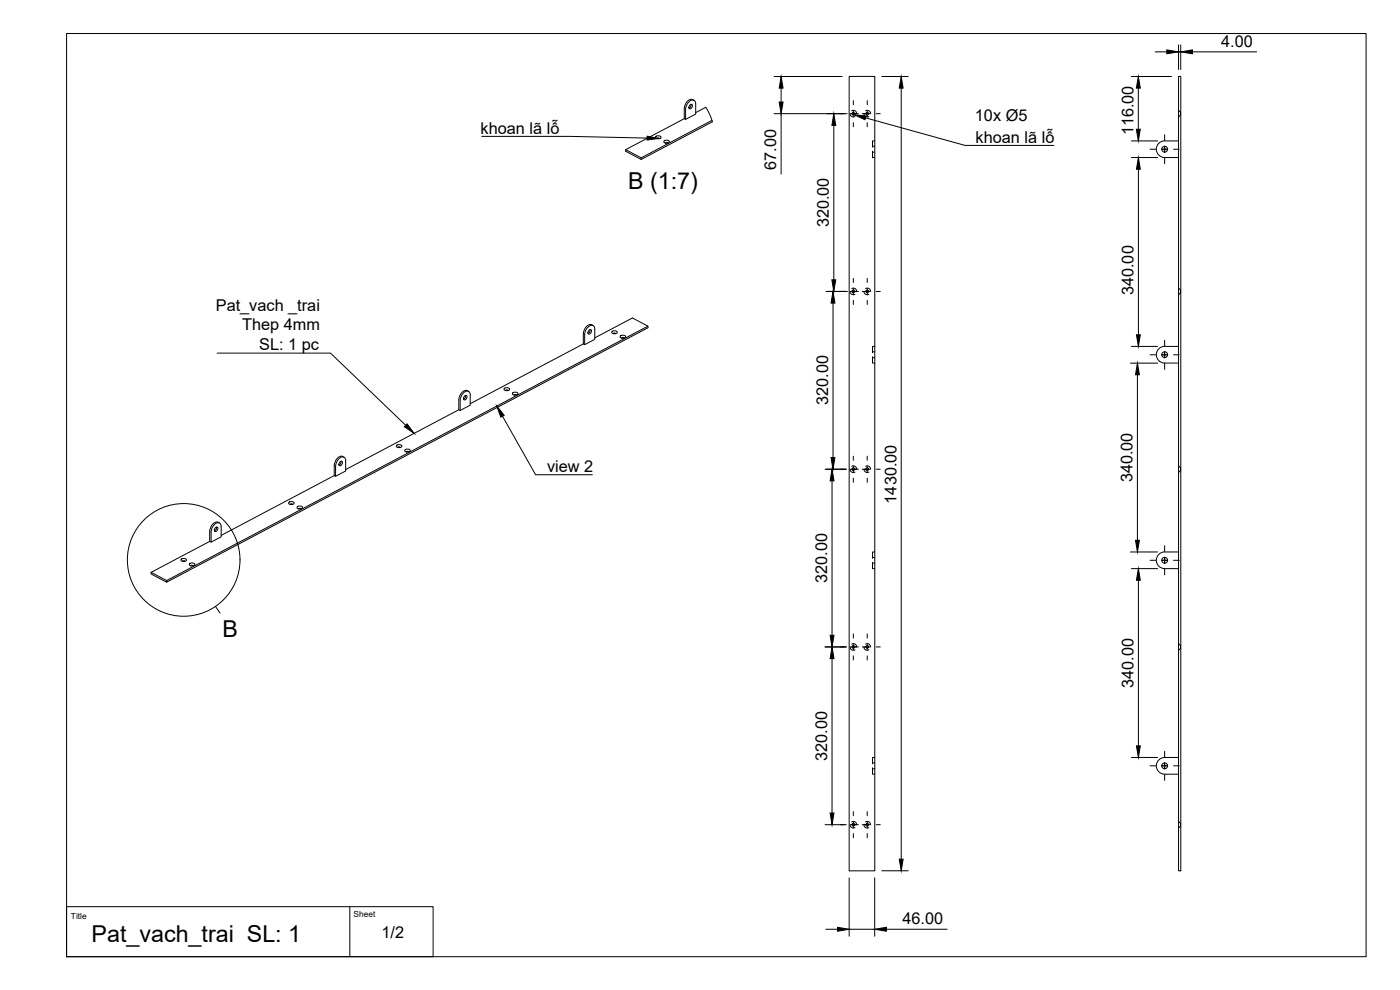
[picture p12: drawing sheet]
<svg xmlns="http://www.w3.org/2000/svg" width="420mm" height="297mm" viewBox="0 0 420 297" stroke-linecap="round" stroke-linejoin="round" font-family="sans-serif">
<!-- layer: Visible -->
<g fill="none" stroke="#000" stroke-width=".3">
<path d="M205.4 35.6l-17.6 9.3M207.1 31.5l.4-.2a.75 .75 0 0 1 .2 .9 .75 .75 0 0 1-.9 .3v-.5zM207.4 31.3l-.1 .7-.5 .4M208.3 30.1a1.72 1.72 0 0 0-2.6 1.1l-.3 1.4v3l.4 .2 3-1.6v-3M208.8 31.2a1.04 1.04 0 0 0-.7-1.2 1.04 1.04 0 0 0-1.2 .4l-.7 .9-.4 1v3.5M211.8 32.2l-3 1.6M211.8 32.2l1.9 3.9M213.7 36.1l-21.3 11.3v.4M213.7 36.1l.1 .5-21.4 11.2-4.6-2.4v-.5M254.8 22.9h7.7v238.4h-7.7zM353.7 22.9h.7v238.4h-.7zM187.8 44.9l4.6 2.5"/>
<path d="M196.7 41a.9 .9 0 0 1 .9-.3 .9 .9 0 0 1 .7 .7 .9 .9 0 0 1-.9 .3 .9 .9 0 0 1-.7-.7zM197.2 41.6l.3-.2 .4 .2M197.2 41.6h.7M199.3 42.3a.9 .9 0 0 1 .9-.3 .9 .9 0 0 1 .7 .7 .9 .9 0 0 1-1 .3 .9 .9 0 0 1-.6-.7zM199.8 42.8l.6 .1zM353.7 42.3h-4.2a2.51 2.51 0 0 0-2.5 2.5 2.51 2.51 0 0 0 2.5 2.5h4.2M176.8 99.1l.5-.2a.75 .75 0 0 1 .1 .9 .75 .75 0 0 1-.9 .3v-.5zM177.1 98.9l-.1 .7-.5 .4M178 97.7a1.72 1.72 0 0 0-2.6 1.1l-.3 1.4v3l.4 .2 3-1.6v-3a1.04 1.04 0 0 0-.6-1.2 1.04 1.04 0 0 0-1.3 .4l-.7 .8-.4 1.1v3.5M183.6 99.5a.9 .9 0 0 1 .9-.3 .9 .9 0 0 1 .7 .7 .9 .9 0 0 1-.9 .3 .9 .9 0 0 1-.7-.7zM194.5 97.9l-144.5 76.3v.5l144.5-76.4v-.4l-4.7-2.5-11.3 6M139.4 118.8l.5-.2a.75 .75 0 0 1 .1 .9 .75 .75 0 0 1-.8 .4l-.1-.6z"/>
<path d="M139.7 118.6l-.1 .7-.5 .5M140.6 117.4a1.7 1.7 0 0 0-2.5 1.2l-.4 1.3v3l.4 .3 3-1.6v-3.1M141.1 118.5a1.04 1.04 0 0 0-.6-1.1 1.04 1.04 0 0 0-1.3 .4l-.6 .8-.4 1-.1 3.6M151.3 116.6a.9 .9 0 0 1 .9-.3 .9 .9 0 0 1 .7 .6 .9 .9 0 0 1-.9 .4 .9 .9 0 0 1-.7-.7zM151.7 117.2l.4-.2 .3 .2M151.8 117.2h.6M153.8 117.9a.9 .9 0 0 1 .9-.3 .9 .9 0 0 1 .7 .7 .9 .9 0 0 1-.9 .3 .9 .9 0 0 1-.7-.7zM154.3 118.4l.7 .1zM175.1 103.2l-34 17.9M184.1 100.1l.3-.2 .4 .2M184.1 100.1h.6M186.1 100.9a.9 .9 0 0 1 .9-.4 .9 .9 0 0 1 .7 .7 .9 .9 0 0 1-.9 .3 .9 .9 0 0 1-.7-.6z"/>
<path d="M186.6 101.4h.7zM353.7 103.9h-4.2a2.51 2.51 0 0 0-2.5 2.5 2.51 2.51 0 0 0 2.5 2.5h4.2M100.7 139.9v3M102 138.6l.5-.2a.75 .75 0 0 1 .1 .9 .75 .75 0 0 1-.8 .3v-.5zM102.4 138.4l-.2 .7-.5 .4M103.2 137.2a1.7 1.7 0 0 0-2.5 1.1l-.4 1.4v3l.4 .2 3-1.6v-3a1.03 1.03 0 0 0-.6-1.2 1.03 1.03 0 0 0-1.3 .4l-.9 1.3-.2 1.1M119 133.7a.9 .9 0 0 1 .9-.3 .9 .9 0 0 1 .7 .6 .9 .9 0 0 1-.9 .4 .9 .9 0 0 1-.7-.7zM119.5 134.2l.6 .1zM121.5 135a.9 .9 0 0 1 .9-.3 .9 .9 0 0 1 .7 .7 .9 .9 0 0 1-.9 .3 .9 .9 0 0 1-.7-.7zM121.9 135.6l.4-.2 .3 .2M122 135.6h.6M137.7 122.9l-34 18"/>
<path d="M63.4 159.6v3.1M64.7 158.3l.4-.2a.75 .75 0 0 1 .2 .9 .75 .75 0 0 1-.9 .4v-.6zM65 158.1l-.1 .7-.5 .5M65.4 156.7l.4 .2M65.5 156.7a2.52 2.52 0 0 0-2.6 2.7v3l.5 .3 3-1.6v-3.1a1.04 1.04 0 0 0-.7-1.1 1.04 1.04 0 0 0-1.2 .4l-.9 1.3-.2 1M86.7 150.8a.9 .9 0 0 1 .9-.4 .9 .9 0 0 1 .6 .7 .9 .9 0 0 1-.9 .3 .9 .9 0 0 1-.6-.6zM87.2 151.3h.6zM89.2 152.1a.9 .9 0 0 1 .9-.3 .9 .9 0 0 1 .7 .6 .9 .9 0 0 1-.9 .4 .9 .9 0 0 1-.7-.7zM89.6 152.7l.4-.2 .3 .2M89.6 152.7h.7M100.3 142.7l-33.9 17.9M45.4 171.7v.5l4.6 2.5"/>
<path d="M45.4 171.7l4.6 2.5M54.3 167.8a.9 .9 0 0 1 .9-.3 .9 .9 0 0 1 .7 .7 .9 .9 0 0 1-.9 .3 .9 .9 0 0 1-.7-.7zM54.8 168.3l.7 .1zM56.9 169.2a.9 .9 0 0 1 .9-.3 .9 .9 0 0 1 .6 .6 .9 .9 0 0 1-.9 .3 .9 .9 0 0 1-.6-.6zM57.4 169.7l.6 .1zM62.9 162.4l-17.5 9.3M353.7 165.6h-4.2a2.51 2.51 0 0 0-2.5 2.5 2.51 2.51 0 0 0 2.5 2.5h4.2M353.7 227.3h-4.2a2.51 2.51 0 0 0-2.5 2.5 2.51 2.51 0 0 0 2.5 2.5h4.2"/>
<circle cx="256.1" cy="34.1" r=".41"/>
<circle cx="260.3" cy="34.1" r=".41"/>
<circle cx="349.5" cy="44.8" r=".88"/>
<circle cx="256.1" cy="87.4" r=".41"/>
<circle cx="260.3" cy="87.4" r=".41"/>
<circle cx="349.5" cy="106.4" r=".88"/>
<circle cx="256.1" cy="140.8" r=".41"/>
<circle cx="260.3" cy="140.8" r=".41"/>
<circle cx="349.5" cy="168.1" r=".88"/>
<circle cx="256.1" cy="194.1" r=".41"/>
<circle cx="260.3" cy="194.1" r=".41"/>
<circle cx="349.5" cy="229.8" r=".88"/>
<circle cx="256.1" cy="247.4" r=".41"/>
<circle cx="260.3" cy="247.4" r=".41"/>
</g>
<!-- layer: Hidden -->
<g fill="none" stroke="#000" stroke-width=".3">
<path d="M255.1 34.1a.99 .99 0 0 0 1.5 .9M255.6 33.2a1.01 1.01 0 0 1 1.5 .9M259.3 34.1a.99 .99 0 0 0 1.5 .9M259.8 33.2a1.01 1.01 0 0 1 1.5 .9M353.7 33.1l.7 .6M354.3 33.7v.8M354.3 34.5l-.6 .6M354.3 34.5h.1M261.9 45.4v1.9h.6M261.9 43.9h.6M261.9 45.6h.6M262.5 42.3h-.6v1.9"/>
<path d="M255.1 87.4a.99 .99 0 0 0 1.5 .9M255.6 86.6a1.01 1.01 0 0 1 1.5 .8M259.3 87.4a.99 .99 0 0 0 1.5 .9M259.8 86.6a1.01 1.01 0 0 1 1.5 .8M353.7 86.4l.7 .6M354.3 87v.8M354.3 87.8l-.6 .6M354.3 87.8h.1M261.9 107v1.9h.6M261.9 105.6h.6M261.9 107.3h.6M262.5 103.9h-.6v1.9"/>
<path d="M255.6 139.9a1.01 1.01 0 0 1 1.5 .9M259.8 139.9a1.01 1.01 0 0 1 1.5 .9M353.7 139.8l.7 .6M255.1 140.8a1.01 1.01 0 0 0 1.5 .8M259.3 140.8a1.01 1.01 0 0 0 1.5 .8M354.3 140.4v.8M354.3 141.2l-.6 .6M354.3 141.2h.1M261.9 168.7v1.9h.6M261.9 167.2h.6M261.9 169h.6M262.5 165.6h-.6v1.9"/>
<path d="M255.1 194.1a1.01 1.01 0 0 0 1.5 .9M255.6 193.3a.99 .99 0 0 1 1.5 .8M259.3 194.1a1.01 1.01 0 0 0 1.5 .9M259.8 193.3a.99 .99 0 0 1 1.5 .8M353.7 193.1l.7 .6M354.3 193.7v.8M354.3 194.5l-.6 .6M354.3 194.5h.1M261.9 230.4v1.9h.6M261.9 228.9h.6M261.9 230.7h.6M262.5 227.3h-.6v1.9"/>
<path d="M255.1 247.5a1.01 1.01 0 0 0 1.5 .8M255.6 246.6a.99 .99 0 0 1 1.5 .8M259.3 247.5a1.01 1.01 0 0 0 1.5 .8M259.8 246.6a.99 .99 0 0 1 1.5 .8M353.7 246.5l.7 .5M354.3 247v.9M354.3 247.9l-.6 .6M354.3 247.9h.1"/>
</g>
<!-- layer: BORDER -->
<path d="M20 10.1h390v276.9h-390z" fill="none" stroke="#000" stroke-width=".3"/>
<!-- layer: TITLEBLOCK -->
<path d="M20 272h110v15h-110zM105 272v15" fill="none" stroke="#000" stroke-width=".3"/>
<!-- layer: Smart Centers -->
<g fill="none" stroke="#000" stroke-width=".3">
<path d="M252.2 34.1h1.2M255.2 34.1h2.4M256.1 30.2v1.2M256.1 33.2v1.8M256.1 36.8v1.2M258.8 34.1h2.4M260.3 30.2v1.2M260.3 33.2v1.8M260.3 36.8v1.2M263 34.1h1.2M345.1 44.8h1.7M348.6 44.8h1.8"/>
<path d="M349.5 40.4v1.7M349.5 43.9v1.8M349.5 47.5v1.7M352.2 44.8h1.7M252.2 87.4h1.2M255.2 87.4h2.4M256.1 83.5v1.3M256.1 86.6v1.7M256.1 90.1v1.3M258.8 87.4h2.4M260.3 83.5v1.3M260.3 86.6v1.7"/>
<path d="M260.3 90.1v1.3M263 87.4h1.2M345.1 106.5h1.7M348.6 106.5h1.8M349.5 102.1v1.7M349.5 105.5v1.8M349.5 109.1v1.7M352.2 106.5h1.7M256.1 136.9v1.2M256.1 139.9v1.8M260.3 136.9v1.2M260.3 139.9v1.8"/>
<path d="M252.2 140.8h1.2M255.2 140.8h2.4M256.1 143.5v1.2M258.8 140.8h2.4M260.3 143.5v1.2M263 140.8h1.2M345.1 168.1h1.7M348.6 168.1h1.8M349.5 163.7v1.7M349.5 167.2v1.8M349.5 170.8v1.7M352.2 168.1h1.7"/>
<path d="M252.2 194.1h1.2M255.2 194.1h2.4M256.1 190.2v1.2M256.1 193.2v1.8M256.1 196.8v1.2M258.8 194.1h2.4M260.3 190.2v1.2M260.3 193.2v1.8M260.3 196.8v1.2M263 194.1h1.2M345.1 229.8h1.7M348.6 229.8h1.8"/>
<path d="M349.5 225.4v1.7M349.5 228.9v1.8M349.5 232.5v1.7M352.2 229.8h1.7M252.2 247.4h1.2M255.2 247.4h2.4M256.1 243.5v1.3M256.1 246.6v1.7M256.1 250.1v1.3M258.8 247.4h2.4M260.3 243.5v1.3M260.3 246.6v1.7"/>
<path d="M260.3 250.1v1.3M263 247.4h1.2"/>
</g>
<!-- layer: FD_Dimensions -->
<g fill="none" stroke="#000" stroke-width=".3">
<path d="M346.7 15.6h3.5M353.7 13.5v7.4M353.7 15.6h.7M354.4 13.5v7.4M357.9 15.6h19.2M232.3 23h20.5M232.3 34.1h22M234.4 26.4v4.2M234.4 34.1v18.1M250.2 37.6v46.4M264.6 23h8M270.5 26.4v231.4"/>
<path d="M339.5 23h12.1M341.6 26.4v12.4M339.5 42.3h7.9M339.5 47.3h7.9M341.7 50.8v49.6M247.9 87.4h6.4M250 90.9v46.4M339.3 109h8.1M339.5 103.9h7.9M341.4 112.4v49.7M247.6 140.8h6.4M249.7 144.3v46.3"/>
<path d="M339.3 165.6h8.1M339.5 170.6h7.9M341.7 174.1v49.7M247.6 194.1h6.4M249.7 197.6v46.3M339.5 227.3h7.9M247.6 247.4h6.4M247.8 278.8h3.6M254.8 263.4v17.5M254.8 278.8h7.7M262.5 263.4v17.5M264.6 261.3h8"/>
<path d="M266 278.8h18.2"/>
</g>
<g fill="#000" stroke="#000" stroke-width=".3">
<path d="M350.2 15l3.5 .6-3.5 .5zM354.4 15.6l3.5-.6v1.1zM234.4 23l.6 3.4h-1.2zM233.8 30.6h1.2l-.6 3.5zM250.2 34.1l.6 3.5h-1.1zM270.5 23l.5 3.4h-1.1zM341.6 23l.6 3.4h-1.2zM341 38.8h1.2l-.6 3.5zM341.7 47.3l.5 3.5h-1.1zM250 87.4l.6 3.5h-1.2zM249.7 84h1.1l-.6 3.4zM341.4 109l.5 3.4h-1.1z"/>
<path d="M341.1 100.4h1.1l-.5 3.5zM249.4 137.3h1.2l-.6 3.5zM249.7 140.8l.6 3.5h-1.2zM340.8 162.1h1.1l-.5 3.5zM341.7 170.6l.5 3.5h-1.1zM249.1 190.6h1.2l-.6 3.5zM249.7 194.1l.6 3.5h-1.2zM341.1 223.8h1.1l-.5 3.5zM249.1 243.9h1.2l-.6 3.5zM269.9 257.8h1.1l-.5 3.5zM251.4 278.2l3.4 .6-3.4 .6zM262.5 278.8l3.5-.6v1.2z"/>
</g>
<!-- layer: Leaders -->
<path d="M256.4 34.4l3.5 .4-.3 1.1zM194.2 40.9l3.5 .6-3.5 .5zM122.2 127.2l2.1 2.8-3-2zM149.1 121.8l2.2 2.8-1 .6z" fill="#000" stroke="#000" stroke-width=".3"/>
<path d="M259.8 35.4l29.8 8.2h26.7M144.6 40.9h26.6l23 .5M65.2 105.9h34l22.6 21.7M150.8 124.9l9.9 17.5h17.1" fill="none" stroke="#000" stroke-width=".3"/>
<!-- layer: Detail Boundary -->
<g fill="none" stroke="#000" stroke-width=".3">
<path d="M64.7 182l1.3 1.9"/>
<circle cx="55.1" cy="168" r="16.9"/>
</g>
<g font-size="7">
<text x="188.5" y="56.6">B (1:7)</text>
<text x="66.8" y="191.1">B</text>
<text x="27.5" y="282.6">Pat_vach_trai SL: 1</text>
</g>
<g font-size="4.9">
<text x="366.5" y="14.1">4.00</text>
<text x="144.3" y="40.2">khoan lã lỗ</text>
<text x="292.6" y="36.4">10x Ø5</text>
<text x="340.2" y="40.6" transform="rotate(-90 340.2 40.6)">116.00</text>
<text x="292.8" y="42.9">khoan lã lỗ</text>
<text x="233" y="51" transform="rotate(-90 233 51)">67.00</text>
<text x="248.8" y="68.2" transform="rotate(-90 248.8 68.2)">320.00</text>
<text x="340.2" y="88.6" transform="rotate(-90 340.2 88.6)">340.00</text>
<text x="64.8" y="93.2">Pat_vach _trai</text>
<text x="72.6" y="99.1">Thep 4mm</text>
<text x="77.8" y="105">SL: 1 pc</text>
<text x="248.5" y="121.6" transform="rotate(-90 248.5 121.6)">320.00</text>
<text x="164.2" y="141.7">view 2</text>
<text x="339.9" y="144.7" transform="rotate(-90 339.9 144.7)">340.00</text>
<text x="269" y="151.1" transform="rotate(-90 269 151.1)">1430.00</text>
<text x="248.2" y="174.9" transform="rotate(-90 248.2 174.9)">320.00</text>
<text x="340.2" y="206.4" transform="rotate(-90 340.2 206.4)">340.00</text>
<text x="248.2" y="228.2" transform="rotate(-90 248.2 228.2)">320.00</text>
<text x="114.5" y="281.4">1/2</text>
<text x="270.8" y="277.4">46.00</text>
</g>
<g font-size="2.5">
<text x="21.3" y="275.8">Title</text>
<text x="106.1" y="275.3">Sheet</text>
</g>
</svg>
